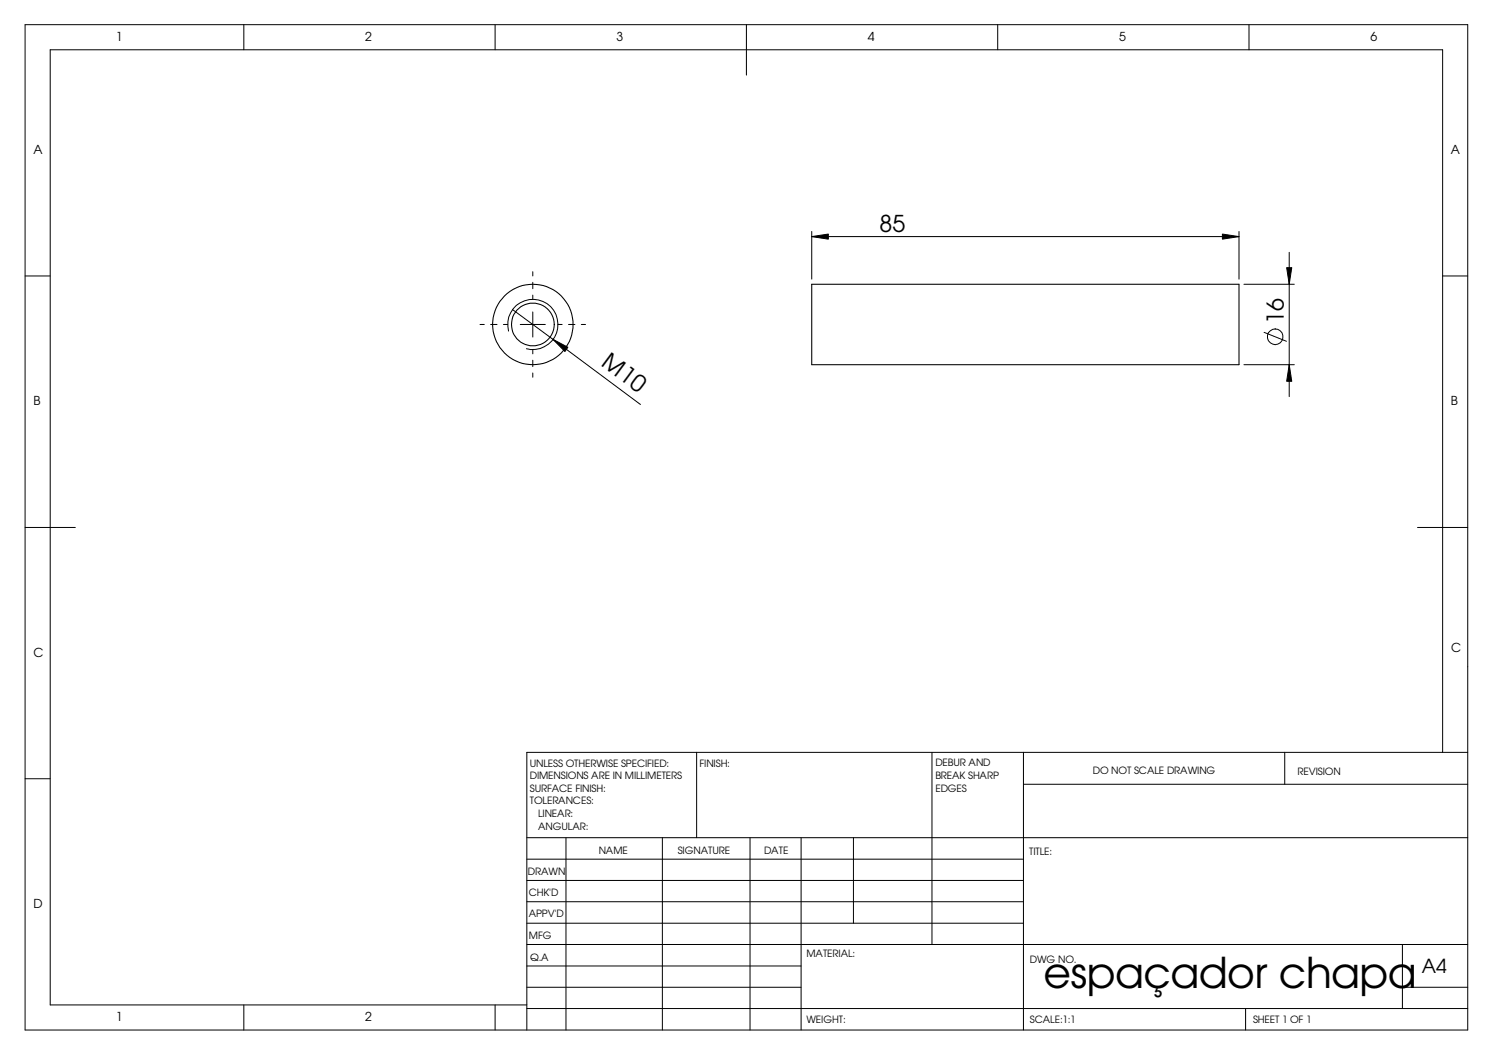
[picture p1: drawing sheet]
<svg xmlns="http://www.w3.org/2000/svg" width="297mm" height="210mm" viewBox="0 0 297 210" stroke-linecap="round" stroke-linejoin="round" font-family="sans-serif">
<g fill="none" stroke="#000" stroke-width=".2">
<path d="M5 4.9h287v200h-287zM48.5 4.9v5M98.5 4.9v5M148.5 4.9v10M198.5 4.9v5M248.5 4.9v5M5 54.9h5M106 54.1v.8M106 56.2v1.2M106 58.7v.9M161.5 47.1l3.3-.5v1zM161.5 46.1v9.4"/>
<path d="M161.5 47.1h85M243.2 46.6l3.3 .5-3.3 .5zM246.5 46.1v9.4M247.5 56.6h10M256 53.3h1l-.5 3.3zM256.5 50.2v28.7M287 54.9h5M95.5 64.6h.8M97.6 64.6h1.3M100.2 64.6h.8M101.2 65.9a5 5 0 0 1 4.3-6.4 5 5 0 0 1 5.5 5.4 5 5 0 0 1-6.3 4.5M102 61.6l25.4 18.9"/>
<path d="M103.5 64.6h5M106 62.1v5M106 69.6v.8M106 71.7v1.2M106 74.2v.9M110 67.5l3 1.6-.6 .8zM111 64.6h.8M113.1 64.6h1.3M115.7 64.6h.8M247.5 72.6h10M251.5 66.1l4.4 1.8M256.5 72.6l.5 3.3h-1z"/>
<path d="M5 104.9h10M282 104.9h10M5 154.9h5M138.6 149.7v17M185.4 149.7v38.2M203.6 156h88.4M203.6 149.7v55.2M255.6 149.7v6.3M287 149.7v-139.8h-277v190h94.8M292 149.7h-187.2v55.2M104.8 170.9h98.8M104.8 175.2h98.8"/>
<path d="M104.8 179.4h98.8M104.8 166.7h187.2M112.6 166.7v38.2M131.8 166.7v38.2M149.2 166.7v38.2M159.4 166.7v38.2M169.8 166.7v17M48.5 199.9v5M98.5 199.9v5M104.8 196.4h54.6M104.8 187.9h187.2M104.8 192.2h54.6"/>
<path d="M104.8 183.7h98.8M279 196.4h13M279 187.9v12.8M104.8 200.7h187.2M247.8 200.7v4.2"/>
<circle cx="253.7" cy="67" r="1.56"/>
</g>
<g fill="none" stroke="#000" stroke-width=".21">
<path d="M161.5 56.6h85v16h-85z"/>
<circle cx="106" cy="64.6" r="8"/>
<circle cx="106" cy="64.6" r="4.3"/>
</g>
<path d="M161.5 47.1l3.3-.5v1zM243.2 46.6l3.3 .5-3.3 .5zM256 53.3h1l-.5 3.3zM110 67.5l3 1.6-.6 .8zM256.5 72.6l.5 3.3h-1z" fill="#000"/>
<text font-size="8.4" x="207.6" y="196.6">espaçador chapa</text>
<g font-size="4.6">
<text x="175" y="46.1">85</text>
<text x="255.4" y="64.5" transform="rotate(-90 255.4 64.5)">16</text>
<text x="119.4" y="72.7" transform="rotate(37 119.4 72.7)">M10</text>
</g>
<text font-size="3.9" x="282.9" y="193.6">A4</text>
<g font-size="2.5">
<text x="23.1" y="8.1">1</text>
<text x="72.7" y="8.1">2</text>
<text x="122.7" y="8.1">3</text>
<text x="172.7" y="8.1">4</text>
<text x="222.7" y="8.1">5</text>
<text x="272.7" y="8.1">6</text>
<text x="6.7" y="30.6">A</text>
<text x="288.7" y="30.6">A</text>
<text x="6.7" y="80.6">B</text>
<text x="288.7" y="80.6">B</text>
<text x="6.7" y="130.6">C</text>
<text x="288.7" y="129.7">C</text>
<text x="6.7" y="180.6">D</text>
<text x="23.1" y="203.1">1</text>
<text x="72.7" y="203.1">2</text>
</g>
<g font-size="2">
<text x="105.4" y="152.6">UNLESS OTHERWISE SPECIFIED:</text>
<text x="105.4" y="155.1">DIMENSIONS ARE IN MILLIMETERS</text>
<text x="139.2" y="152.6">FINISH:</text>
<text x="186.1" y="152.5">DEBUR AND</text>
<text x="186.1" y="155">BREAK SHARP</text>
<text x="217.4" y="153.9">DO NOT SCALE DRAWING</text>
<text x="258.1" y="154.1">REVISION</text>
<text x="105.4" y="160.1">TOLERANCES:</text>
<text x="105.4" y="157.6">SURFACE FINISH:</text>
<text x="186.1" y="157.5">EDGES</text>
<text x="107.1" y="165.1">ANGULAR:</text>
<text x="107.1" y="162.6">LINEAR:</text>
<text x="119.1" y="170">NAME</text>
<text x="134.8" y="169.9">SIGNATURE</text>
<text x="152" y="169.9">DATE</text>
<text x="204.8" y="170.2">TITLE:</text>
<text x="105" y="174">DRAWN</text>
<text x="105.2" y="178.3">CHK'D</text>
<text x="105.2" y="182.4">APPV'D</text>
<text x="105.2" y="186.7">MFG</text>
<text x="105.5" y="191.1">Q.A</text>
<text x="160.4" y="190.5">MATERIAL:</text>
<text x="204.9" y="191.6">DWG NO.</text>
<text x="160.4" y="203.5">WEIGHT:</text>
<text x="204.9" y="203.6">SCALE:1:1</text>
<text x="249.3" y="203.6">SHEET 1 OF 1</text>
</g>
</svg>
